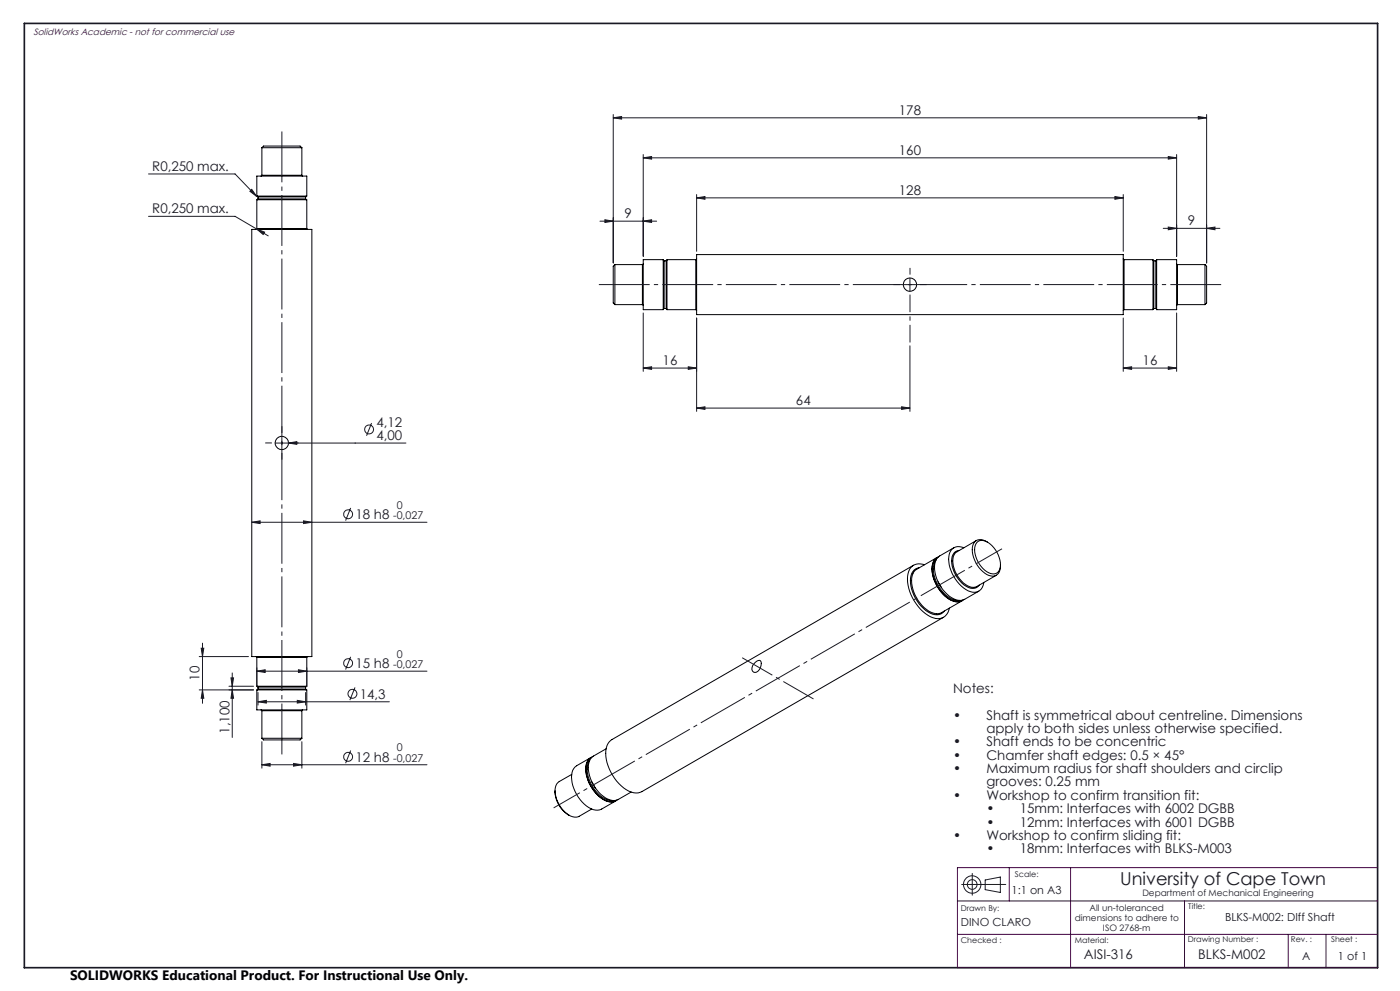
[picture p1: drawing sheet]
<svg xmlns="http://www.w3.org/2000/svg" width="420mm" height="297mm" viewBox="0 0 420 297" stroke-linecap="round" stroke-linejoin="round" font-family="sans-serif">
<g fill="none" stroke="#000" stroke-width=".3">
<path d="M77 52.8h15v6h-15zM77.2 58.8l.2 .2M77.4 59.6l-.2 .3M77.4 59h14.3M77.4 59.6h14.3M77.4 59v.6M78.6 52.5l-.3 .3M78.6 44.3l.5-.5h10.9l.6 .5M78.6 44.3h12M78.6 52.5h12M78.6 44.3v8.2M90.6 52.5l.2 .3"/>
<path d="M90.6 44.3v8.2M91.7 59.6l.2 .3M91.7 59v.6M91.9 58.8l-.2 .2M75.5 68.8h18.1v128h-18.1zM77 68.5l-.2 .3M77 68.5v-8.6h15v8.6M77 68.5h15M92 68.5l.3 .3M184.5 79.3l-.5 .5v11l.5 .5M184.5 79.3v12M184.5 79.3h8.2"/>
<path d="M192.7 79.3v12M193 79.1l-.3 .2M193 77.8h6v15h-6zM199 77.9l.2 .3M199.2 78.2v14.3M199.2 78.2h.6M199.8 78.2v14.3M200.1 77.9l-.3 .3M208.7 77.8h-8.6v15h8.6M208.7 77.8v15M209 77.6l-.3 .2M209 76.3h128v18h-128z"/>
<path d="M337 77.6l.2 .2M337.2 77.8h8.7v15h-8.7M337.2 77.8v15M345.9 77.9l.2 .3M346.1 78.2v14.3M346.1 78.2h.6M346.7 78.2v14.3M347 77.9l-.3 .3M347 77.8h6v15h-6zM353 79.1l.2 .2M353.2 79.3v12M353.2 79.3h8.3"/>
<path d="M361.5 79.3v12M361.5 79.3l.5 .5v11l-.5 .5M184.5 91.3h8.2M192.7 91.3l.3 .2M199.2 92.5l-.2 .2M199.2 92.5h.6M199.8 92.5l.3 .2M208.7 92.8l.3 .3M337.2 92.8l-.2 .3M346.1 92.5l-.2 .2M346.1 92.5h.6M346.7 92.5l.3 .2"/>
<path d="M353.2 91.3l-.2 .2M353.2 91.3h8.3M274.1 169.4l-90.5 52.2a4.9 4.9 0 0 0-1.8 5.1 13.6 13.6 0 0 0 7.6 10.7 3.9 3.9 0 0 0 3.2-.2l90.5-52.2M275.8 170.1a3.2 3.2 0 0 0-2.7 3.9 11.6 11.6 0 0 0 6.7 10.1l.7 .1a2.78 2.78 0 0 0 2.8-1.1M277.3 169.3a3.6 3.6 0 0 0-5 3.4 13.4 13.4 0 0 0 7.6 12.4 3.5 3.5 0 0 0 4.9-2.9M280.8 167.8a6.7 6.7 0 0 0 .3 7 8.5 8.5 0 0 0 6.1 5.2l.6-.1M281.1 167.1l-6.1 3.5a4 4 0 0 0-1.5 4.2 11.1 11.1 0 0 0 6.4 8.9l1.3 .2 1.1-.2 6.3-3.6M281.3 167.1a3.8 3.8 0 0 0-1.6 4.2 10.9 10.9 0 0 0 6.5 8.9 2.89 2.89 0 0 0 2.5-.3M281.4 174.4l1.1 1.7M281.6 166.9a3.9 3.9 0 0 0-2 4.4 10.8 10.8 0 0 0 7.1 9.1 2.89 2.89 0 0 0 2.3-.6M286.1 164.2l-4.2 2.4a4.4 4.4 0 0 0-1.4 5.1 10.6 10.6 0 0 0 7 8.2l1.7-.2 4.5-2.5M287.8 165a2.7 2.7 0 0 0-2.3 3.1 9.3 9.3 0 0 0 5.6 8.2l.6 .1a2.18 2.18 0 0 0 2.1-1"/>
<path d="M289.1 164.2a3.1 3.1 0 0 0-3.3 .2 3.1 3.1 0 0 0-1.2 3.2 11.3 11.3 0 0 0 6.5 9.7 2.94 2.94 0 0 0 4-2.7M292.9 162l-5.8 3.4a3.6 3.6 0 0 0-1.1 4.2 8.8 8.8 0 0 0 5.4 6.4l1.5-.2 6-3.4M293.1 162.6a2.94 2.94 0 0 1 4 .5 7.5 7.5 0 0 1 2.7 7.9 2.41 2.41 0 0 1-3.8 .3 8 8 0 0 1-3.4-7.8zM296.3 162.5a2.65 2.65 0 0 0-2.8-.7 2.65 2.65 0 0 0-1.8 2.2 8.6 8.6 0 0 0 5.6 8.6 2.63 2.63 0 0 0 2.8-3.4M76.8 196.8l.2 .2M77 197v8.7h15v-8.7M77 197h15M92.3 196.8l-.3 .2M226.6 198.5a1.2 1.2 0 0 1 1.6-.4 2.64 2.64 0 0 1-1.7 3.4 1.41 1.41 0 0 1-1-1.1 1.41 1.41 0 0 1 .6-1.4zM77 206.8h15v6h-15zM77.2 205.7l.2 .2M77.4 206.5l-.2 .3"/>
<path d="M77.4 206.5h14.3M77.4 205.9h14.3M77.4 205.9v.6M78.3 212.8l.3 .2M78.6 213h12M78.6 213v8.3M90.6 213v8.3M90.8 212.8l-.2 .2M91.7 206.5l.2 .3M91.7 205.9v.6M91.9 205.7l-.2 .2M78.6 221.3h12"/>
<path d="M78.6 221.3l.5 .5h10.9l.6-.5M166.5 237a8.4 8.4 0 0 0 4.2 7.3M171.5 232.1l-3.8 2.1a4 4 0 0 0-.9 4.7 8.1 8.1 0 0 0 5.6 6l1.1-.1 4-2.3M176.9 227.8a6.9 6.9 0 0 0 .3 6.9 8.6 8.6 0 0 0 6.1 5.3l.6-.1M177.3 227l-4.3 2.5a3.9 3.9 0 0 0-1.5 4.2 10.7 10.7 0 0 0 7.1 9.1l1.7-.2 4.4-2.6M177.4 227a3.9 3.9 0 0 0-1.6 4.3 11.1 11.1 0 0 0 6.6 8.8 2.95 2.95 0 0 0 2.5-.2M177.6 234.3l1 1.8M177.7 226.8a3.9 3.9 0 0 0-1.9 4.5 10.8 10.8 0 0 0 7 9 2.74 2.74 0 0 0 2.3-.6M181.9 224.4l-3.9 2.2a4 4 0 0 0-1.5 4.2 11.1 11.1 0 0 0 6.5 8.9 3.1 3.1 0 0 0 2.5-.1l3.8-2.2"/>
<circle cx="273" cy="85.3" r="2.01"/>
<circle cx="84.5" cy="132.8" r="2"/>
</g>
<g fill="none" stroke="#191924" stroke-width=".3">
<path d="M184 35.3l2.5-.4v.8zM184 34.3v44.5M184 35.3h178M359.5 34.9l2.5 .4-2.5 .4zM362 34.3v44.5M44.6 52.1h25.9l6.5 6.7M75 57.3l.5-.5 1.5 2zM193 47.3l2.5-.4v.8zM193 46.3v30.5M193 47.3h160M209 59.3l2.5-.4v.8zM209 58.3v17"/>
<path d="M209 59.3h128M334.5 58.9l2.5 .4-2.5 .4zM337 58.3v17M350.5 46.9l2.5 .4-2.5 .4zM353 46.3v30.5M44.6 64.8h25.9l6.5 3.8M77 68.6l2.4 1-.4 .7zM77 68.6l3.5 2.1M180 66.3h17M181.5 65.9l2.5 .4-2.5 .4zM193 66.3l2.5-.4v.8zM349 68.4h17"/>
<path d="M350.5 68l2.5 .4-2.5 .5zM362 68.4l2.5-.4v.9zM193 93.8v17.5M209 95.3v28M271 85.3h4M273 83.3v4M337 95.3v16M353 93.8v17.5M193 110.3l2.5-.4v.8zM193 110.3h16M206.5 109.9l2.5 .4-2.5 .4zM273 103.6v19.7"/>
<path d="M337 110.3l2.5-.4v.8zM337 110.3h16M350.5 109.9l2.5 .4-2.5 .4zM82.5 132.8h39.3M84.6 130.8v4M86.5 132.8l2.5-.4v.8zM111.5 126.8l-1.5 3.8M209 122.3l2.5-.4v.8zM209 122.3h64M270.5 121.9l2.5 .4-2.5 .4zM75.5 156.5l2.5-.4v.8zM75.5 156.5h52.6"/>
<path d="M91.1 156.1l2.5 .4-2.5 .4zM105.2 152.2l-1.5 3.8M59.8 196.8h14.7M60.4 194.3h.7l-.4 2.5zM60.7 192.8v18M105.2 196.8l-1.5 3.9M59.8 206.8h16.3M60.7 206.8l.4 2.5h-.7zM68.7 205.7h7.4M69.3 203.2h.8l-.4 2.5zM69.7 206.8l.4 2.5h-.8zM69.7 201.7v19.3"/>
<path d="M77 201.2l2.6-.5v.8zM77 200.1v5.7M77 201.2h51.1M77.4 210.3l2.5-.4v.8zM77.4 207.5v3.8M77.4 210.3h39.4M89.2 209.9l2.5 .4-2.5 .4zM89.5 200.7l2.5 .5-2.5 .3zM91.7 207.5v3.8M92 200.1v5.7M106.5 206l-1.5 3.8M78.6 229.2l2.4-.4v.8z"/>
<path d="M78.6 222.3v7.9M78.6 229.2h49.5M88.1 228.8l2.5 .4-2.5 .4zM90.6 222.3v7.9M105.2 224.9l-1.5 3.8M288.5 265.1h13.2M291.7 261.8v6.5M295.6 263.7l4.5-.8v4.6l-4.5-.9z"/>
<circle cx="110.7" cy="128.7" r="1.33"/>
<circle cx="104.4" cy="154.1" r="1.34"/>
<circle cx="104.4" cy="198.8" r="1.34"/>
<circle cx="105.7" cy="207.9" r="1.34"/>
<circle cx="104.4" cy="226.8" r="1.33"/>
<circle cx="291.6" cy="265.1" r="2.61"/>
<circle cx="291.7" cy="265.1" r="1.45"/>
</g>
<path d="M367 85.3h-188M84.6 226.8v-188" fill="none" stroke="#191924" stroke-width=".3" stroke-dasharray="15.2 1.3 1.3 1.3" stroke-dashoffset="-.7" stroke-linecap="butt"/>
<path d="M270 85.3h-2M273 82.3v-2M276 85.3h2M81.6 132.8h-2M84.6 129.8v-2M84.6 135.8v2M87.6 132.8h2" fill="none" stroke="#191924" stroke-width=".3" stroke-dasharray="15.2 1.3 1.3 1.3" stroke-linecap="butt"/>
<path d="M273 88.3v14.3" fill="none" stroke="#191924" stroke-width=".3" stroke-dasharray="15.2 1.3 1.3 1.3" stroke-dashoffset="10" stroke-linecap="butt"/>
<path d="M300.6 164.5l-134.5 77.6" fill="none" stroke="#191924" stroke-width=".3" stroke-dasharray="15.2 1.3 1.3 1.3" stroke-dashoffset="6.2" stroke-linecap="butt"/>
<path d="M244 209.5l-21.3-12.4" fill="none" stroke="#191924" stroke-width=".3" stroke-dasharray="15.2 1.3 1.3 1.3" stroke-dashoffset="4.8" stroke-linecap="butt"/>
<path d="M7.3 7h406v283h-406z" fill="none" stroke="#191924" stroke-width=".5"/>
<path d="M287.2 270h126.1M302.8 260v10M321.2 260v30M355.4 270v20M413.3 260h-126.1v30h126.1M287.2 280h126.1M386.5 280v10M397.8 280v10" fill="none" stroke="#400040" stroke-width=".3"/>
<g fill="#191924">
<path d="M89.5 200.7l2.5 .5-2.5 .3zM77 201.2l2.6-.5v.8zM91.1 156.1l2.5 .4-2.5 .4zM75.5 156.5l2.5-.4v.8z"/>
<path d="M86.5 132.8l2.5 .4v-.8zM75 57.3l2 1.5-1.5-2zM78.6 229.2l2.4-.4v.8zM88.1 228.8l2.5 .4-2.5 .4zM77.4 210.3l2.5-.4v.8zM89.2 209.9l2.5 .4-2.5 .4zM77 68.6l2 1.7 .4-.7zM209 122.3l2.5-.4v.8zM270.5 121.9l2.5 .4-2.5 .4z"/>
<path d="M337 110.3l2.5-.4v.8zM350.5 109.9l2.5 .4-2.5 .4zM350.5 68l2.5 .4-2.5 .5zM362 68.4l2.5-.4v.9zM181.5 65.9l2.5 .4-2.5 .4zM193 66.3l2.5-.4v.8zM193 47.3l2.5-.4v.8zM350.5 46.9l2.5 .4-2.5 .4zM184 35.3l2.5-.4v.8zM359.5 34.9l2.5 .4-2.5 .4zM209 59.3l2.5-.4v.8zM334.5 58.9l2.5 .4-2.5 .4z"/>
<path d="M206.5 109.9l2.5 .4-2.5 .4zM193 110.3l2.5-.4v.8z"/>
<path d="M69.7 206.8l.4 2.5h-.8zM69.3 203.2h.8l-.4 2.5z"/>
<path d="M60.4 194.3h.7l-.4 2.5zM60.7 206.8l.4 2.5h-.7z"/>
</g>
<text font-size="5.3" fill="#191924" x="336" y="265.1">University of Cape Town</text>
<text font-size="4.1" x="21" y="293.7">SOLIDWORKS Educational Product. For Instructional Use Only.</text>
<g font-size="4" fill="#191924">
<text x="269.7" y="34.4">178</text>
<text x="269.7" y="46.4">160</text>
<text x="45.7" y="51.3">R0,250 max.</text>
<text x="269.7" y="58.4">128</text>
<text x="45.7" y="63.9">R0,250 max.</text>
<text x="187.4" y="65.4">9</text>
<text x="356.4" y="67.6">9</text>
<text x="198.8" y="109.4">16</text>
<text x="342.8" y="109.4">16</text>
<text x="238.8" y="121.4">64</text>
<text x="112.9" y="128">4,12</text>
<text x="112.9" y="131.9">4,00</text>
<text x="106.7" y="155.6">18 h8</text>
<text x="59.9" y="204" transform="rotate(-90 59.9 204)">10</text>
<text x="106.7" y="200.2">15 h8</text>
<text x="107.9" y="209.4">14,3</text>
<text x="285.9" y="207.7">Notes:</text>
<text x="285.9" y="215.7">•</text>
<text x="295.9" y="215.7">Shaft is symmetrical about centreline. Dimensions</text>
<text x="68.8" y="219.9" transform="rotate(-90 68.8 219.9)">1,100</text>
<text x="295.9" y="219.7">apply to both sides unless otherwise specified.</text>
<text x="285.9" y="223.7">•</text>
<text x="285.9" y="227.7">•</text>
<text x="295.9" y="223.7">Shaft ends to be concentric</text>
<text x="295.9" y="227.7">Chamfer shaft edges: 0.5 × 45°</text>
<text x="106.7" y="228.3">12 h8</text>
<text x="285.9" y="231.7">•</text>
<text x="295.9" y="231.7">Maximum radius for shaft shoulders and circlip</text>
<text x="285.9" y="239.7">•</text>
<text x="295.9" y="235.7">grooves: 0.25 mm</text>
<text x="295.9" y="239.7">Workshop to confirm transition fit:</text>
<text x="295.9" y="243.7">•</text>
<text x="305.9" y="243.7">15mm: Interfaces with 6002 DGBB</text>
<text x="285.9" y="251.7">•</text>
<text x="295.9" y="247.7">•</text>
<text x="295.9" y="251.7">Workshop to confirm sliding fit:</text>
<text x="305.9" y="247.7">12mm: Interfaces with 6001 DGBB</text>
<text x="295.9" y="255.7">•</text>
<text x="305.9" y="255.7">18mm: Interfaces with BLKS-M003</text>
<text x="325.2" y="287.5">AISI-316</text>
<text x="359.5" y="287.5">BLKS-M002</text>
</g>
<g font-size="3.3" fill="#191924">
<text x="303.5" y="267.8">1:1 on A3</text>
<text x="367.5" y="275.9">BLKS-M002: DIff Shaft</text>
<text x="288.2" y="277.6">DINO CLARO</text>
<text x="390.6" y="287.6">A</text>
<text x="401.4" y="287.6">1 of 1</text>
</g>
<g font-size="3.2" fill="#191924">
<text x="118" y="155.6">-0,027</text>
<text x="119" y="152.5">0</text>
<text x="119" y="197.1">0</text>
<text x="118" y="200.2">-0,027</text>
<text x="119" y="225.2">0</text>
<text x="118" y="228.3">-0,027</text>
</g>
<text font-size="2.8" fill="#400040" x="10" y="10.5">SolidWorks Academic - not for commercial use</text>
<g font-size="2.7" fill="#191924">
<text x="342.7" y="268.7">Department of Mechanical Engineering</text>
<text x="322.4" y="275.9">dimensions to adhere to</text>
<text x="326.9" y="272.9">All un-toleranced</text>
<text x="330.9" y="278.9">ISO 2768-m</text>
</g>
<g font-size="2.4" fill="#191924">
<text x="304.5" y="262.8">Scale:</text>
<text x="288.2" y="272.9">Drawn By:</text>
<text x="356.5" y="272.3">Title:</text>
<text x="288.2" y="282.6">Checked :</text>
<text x="322.4" y="282.6">Material:</text>
<text x="356.4" y="282.3">Drawing Number :</text>
<text x="387.3" y="282.4">Rev. :</text>
<text x="399.3" y="282.3">Sheet :</text>
</g>
</svg>
